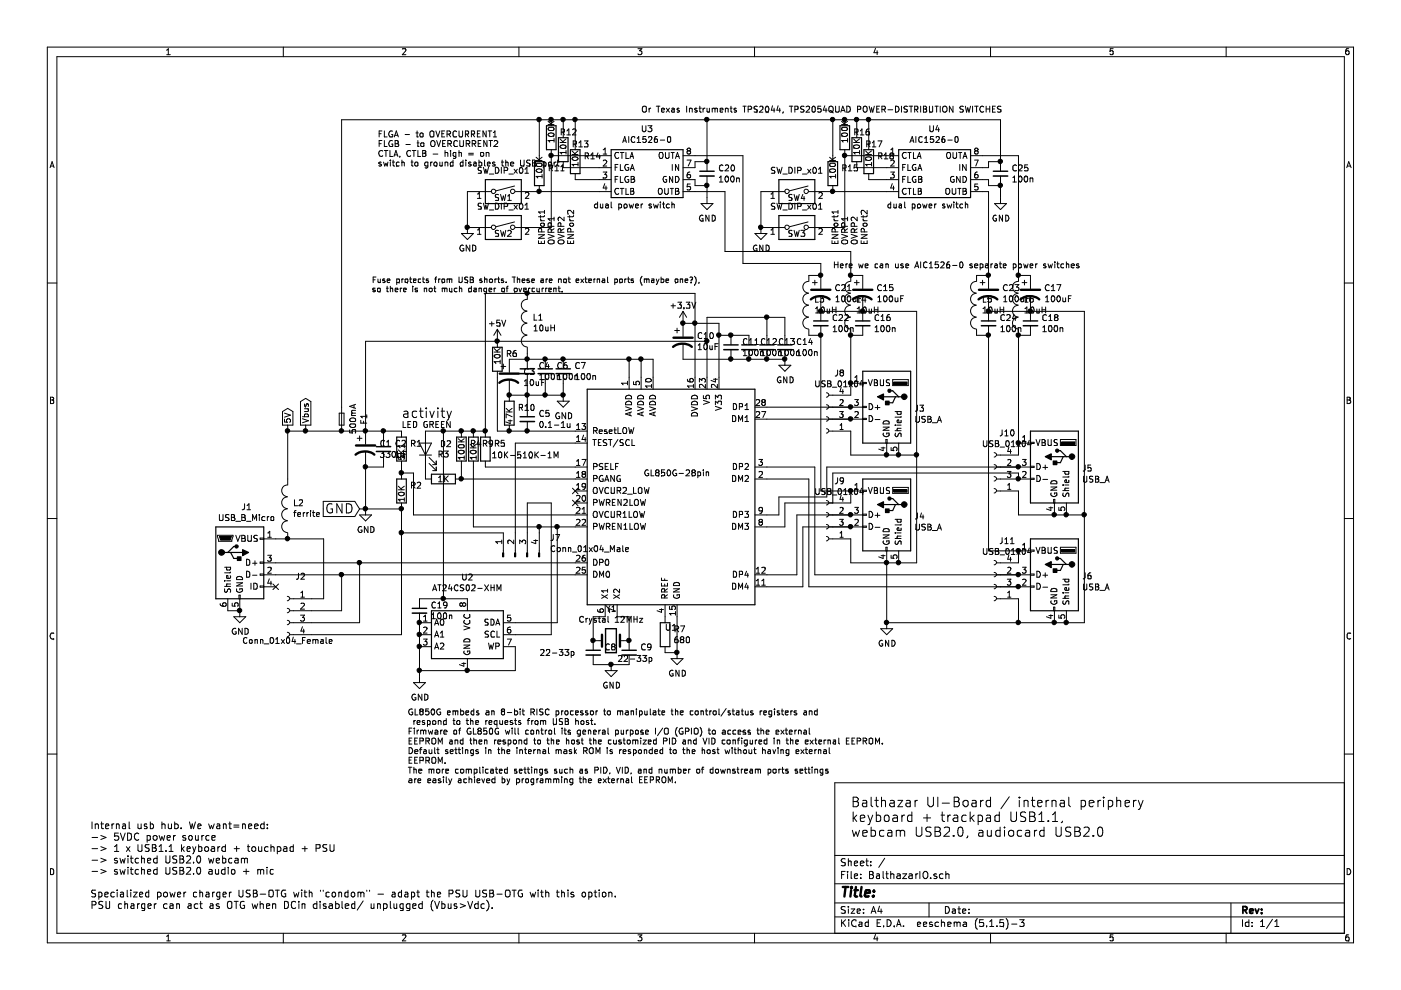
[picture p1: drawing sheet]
EESchema Schematic File Version 4
EELAYER 30 0
EELAYER END
$Descr A4 11693 8268
encoding utf-8
Sheet 1 1
Title ""
Date ""
Rev ""
Comp ""
Comment1 ""
Comment2 ""
Comment3 ""
Comment4 ""
$EndDescr
Text Notes 7100 7000 0    79   ~ 0
Balthazar UI-Board / internal periphery \nkeyboard + trackpad USB1.1, \nwebcam USB2.0, audiocard USB2.0
Wire Wire Line
	5450 3150 5450 3000
Wire Wire Line
	5450 3000 5350 3000
Wire Wire Line
	5250 3000 5250 3150
Wire Wire Line
	5350 3150 5350 3000
Connection ~ 5350 3000
Wire Wire Line
	5350 3000 5250 3000
$Comp
L Device:C_Small C7
U 1 1
P 4700 3100
F 0 "C7" H 4792 3146 50  0000 L CNN
F 1 "100n" H 4792 3055 50  0000 L CNN
F 2 "Capacitor_SMD:C_1206_3216Metric" H 4700 3100 50  0001 C CNN
F 3 "~" H 4700 3100 50  0001 C CNN
	1    4700 3100
	1    0    0    -1  
$EndComp
$Comp
L Device:C_Small C6
U 1 1
P 4550 3100
F 0 "C6" H 4642 3146 50  0000 L CNN
F 1 "100n" H 4642 3055 50  0000 L CNN
F 2 "Capacitor_SMD:C_1206_3216Metric" H 4550 3100 50  0001 C CNN
F 3 "~" H 4550 3100 50  0001 C CNN
	1    4550 3100
	1    0    0    -1  
$EndComp
$Comp
L Device:C_Small C4
U 1 1
P 4400 3100
F 0 "C4" H 4492 3146 50  0000 L CNN
F 1 "100n" H 4492 3055 50  0000 L CNN
F 2 "Capacitor_SMD:C_1206_3216Metric" H 4400 3100 50  0001 C CNN
F 3 "~" H 4400 3100 50  0001 C CNN
	1    4400 3100
	1    0    0    -1  
$EndComp
Wire Wire Line
	5250 3000 4700 3000
Connection ~ 5250 3000
Wire Wire Line
	4700 3000 4550 3000
Connection ~ 4700 3000
$Comp
L power:GND #PWR04
U 1 1
P 4700 3300
F 0 "#PWR04" H 4700 3050 50  0001 C CNN
F 1 "GND" H 4705 3127 50  0000 C CNN
F 2 "" H 4700 3300 50  0001 C CNN
F 3 "" H 4700 3300 50  0001 C CNN
	1    4700 3300
	1    0    0    -1  
$EndComp
$Comp
L BalthazarIO-rescue:INDUCTOR_SMALL-BalthazarPSU-rescue L1
U 1 1
P 4400 2700
F 0 "L1" V 4446 2656 50  0000 R CNN
F 1 "10uH" V 4355 2656 50  0000 R CNN
F 2 "Inductor_SMD:L_1206_3216Metric" H 4400 2700 60  0001 C CNN
F 3 "" H 4400 2700 60  0000 C CNN
	1    4400 2700
	0    -1   -1   0   
$EndComp
$Comp
L power:+5V #PWR03
U 1 1
P 4150 2850
F 0 "#PWR03" H 4150 2700 50  0001 C CNN
F 1 "+5V" H 4150 3000 50  0000 C CNN
F 2 "" H 4150 2850 50  0001 C CNN
F 3 "" H 4150 2850 50  0001 C CNN
	1    4150 2850
	1    0    0    -1  
$EndComp
$Comp
L power:+3.3V #PWR07
U 1 1
P 5700 2700
F 0 "#PWR07" H 5700 2550 50  0001 C CNN
F 1 "+3.3V" H 5700 2850 50  0000 C CNN
F 2 "" H 5700 2700 50  0001 C CNN
F 3 "" H 5700 2700 50  0001 C CNN
	1    5700 2700
	1    0    0    -1  
$EndComp
Wire Wire Line
	6000 3150 6000 2800
Wire Wire Line
	6000 2700 5800 2700
Wire Wire Line
	5800 2700 5800 3150
$Comp
L Device:C_Small C11
U 1 1
P 6100 2900
F 0 "C11" H 6192 2946 50  0000 L CNN
F 1 "100n" H 6192 2855 50  0000 L CNN
F 2 "Capacitor_SMD:C_1206_3216Metric" H 6100 2900 50  0001 C CNN
F 3 "~" H 6100 2900 50  0001 C CNN
	1    6100 2900
	1    0    0    -1  
$EndComp
$Comp
L Device:C_Small C12
U 1 1
P 6250 2900
F 0 "C12" H 6342 2946 50  0000 L CNN
F 1 "100n" H 6342 2855 50  0000 L CNN
F 2 "Capacitor_SMD:C_1206_3216Metric" H 6250 2900 50  0001 C CNN
F 3 "~" H 6250 2900 50  0001 C CNN
	1    6250 2900
	1    0    0    -1  
$EndComp
$Comp
L Device:C_Small C13
U 1 1
P 6400 2900
F 0 "C13" H 6492 2946 50  0000 L CNN
F 1 "100n" H 6492 2855 50  0000 L CNN
F 2 "Capacitor_SMD:C_1206_3216Metric" H 6400 2900 50  0001 C CNN
F 3 "~" H 6400 2900 50  0001 C CNN
	1    6400 2900
	1    0    0    -1  
$EndComp
$Comp
L Device:C_Small C14
U 1 1
P 6550 2900
F 0 "C14" H 6642 2946 50  0000 L CNN
F 1 "100n" H 6642 2855 50  0000 L CNN
F 2 "Capacitor_SMD:C_1206_3216Metric" H 6550 2900 50  0001 C CNN
F 3 "~" H 6550 2900 50  0001 C CNN
	1    6550 2900
	1    0    0    -1  
$EndComp
Wire Wire Line
	6550 3000 6400 3000
Wire Wire Line
	6400 3000 6250 3000
Connection ~ 6400 3000
Wire Wire Line
	6250 3000 6100 3000
Connection ~ 6250 3000
$Comp
L power:GND #PWR08
U 1 1
P 6550 3000
F 0 "#PWR08" H 6550 2750 50  0001 C CNN
F 1 "GND" H 6555 2827 50  0000 C CNN
F 2 "" H 6550 3000 50  0001 C CNN
F 3 "" H 6550 3000 50  0001 C CNN
	1    6550 3000
	1    0    0    -1  
$EndComp
Connection ~ 6550 3000
Wire Wire Line
	6100 2800 6250 2800
Wire Wire Line
	5900 2650 6400 2650
Wire Wire Line
	6400 2650 6400 2800
Wire Wire Line
	6400 2650 6550 2650
Connection ~ 6400 2650
$Comp
L Device:R R7
U 1 1
P 5550 5300
F 0 "R7" H 5620 5346 50  0000 L CNN
F 1 "680" H 5620 5255 50  0000 L CNN
F 2 "Resistor_SMD:R_1206_3216Metric" V 5480 5300 50  0001 C CNN
F 3 "~" H 5550 5300 50  0001 C CNN
	1    5550 5300
	1    0    0    -1  
$EndComp
$Comp
L power:GND #PWR06
U 1 1
P 5650 5450
F 0 "#PWR06" H 5650 5200 50  0001 C CNN
F 1 "GND" H 5655 5277 50  0000 C CNN
F 2 "" H 5650 5450 50  0001 C CNN
F 3 "" H 5650 5450 50  0001 C CNN
	1    5650 5450
	1    0    0    -1  
$EndComp
Wire Wire Line
	5650 5150 5650 5450
Wire Wire Line
	5550 5450 5650 5450
Connection ~ 5650 5450
$Comp
L Device:Crystal Y1
U 1 1
P 5100 5350
F 0 "Y1" H 5100 5618 50  0000 C CNN
F 1 "Crystal 12MHz" H 5100 5527 50  0000 C CNN
F 2 "Crystal:Crystal_HC50_Vertical" H 5100 5350 50  0001 C CNN
F 3 "~" H 5100 5350 50  0001 C CNN
	1    5100 5350
	1    0    0    -1  
$EndComp
Wire Wire Line
	5050 5150 4950 5150
Wire Wire Line
	4950 5150 4950 5350
Wire Wire Line
	5150 5150 5250 5150
Wire Wire Line
	5250 5150 5250 5350
$Comp
L Device:C_Small C8
U 1 1
P 4950 5450
F 0 "C8" H 5042 5496 50  0000 L CNN
F 1 "22-33p" H 4500 5450 50  0000 L CNN
F 2 "Capacitor_SMD:C_1206_3216Metric" H 4950 5450 50  0001 C CNN
F 3 "~" H 4950 5450 50  0001 C CNN
	1    4950 5450
	1    0    0    -1  
$EndComp
Connection ~ 4950 5350
$Comp
L Device:C_Small C9
U 1 1
P 5250 5450
F 0 "C9" H 5342 5496 50  0000 L CNN
F 1 "22-33p" H 5150 5400 50  0000 L CNN
F 2 "Capacitor_SMD:C_1206_3216Metric" H 5250 5450 50  0001 C CNN
F 3 "~" H 5250 5450 50  0001 C CNN
	1    5250 5450
	1    0    0    -1  
$EndComp
Connection ~ 5250 5350
Wire Wire Line
	4950 5550 5100 5550
$Comp
L power:GND #PWR05
U 1 1
P 5100 5550
F 0 "#PWR05" H 5100 5300 50  0001 C CNN
F 1 "GND" H 5105 5377 50  0000 C CNN
F 2 "" H 5100 5550 50  0001 C CNN
F 3 "" H 5100 5550 50  0001 C CNN
	1    5100 5550
	1    0    0    -1  
$EndComp
Connection ~ 5100 5550
Wire Wire Line
	5100 5550 5250 5550
$Comp
L Connector:USB_A J5
U 1 1
P 8800 3900
F 0 "J5" H 8570 3889 50  0000 R CNN
F 1 "USB_A" H 8570 3798 50  0000 R CNN
F 2 "Connector_USB:USB_A_CNCTech_1001-011-01101_Horizontal" H 8950 3850 50  0001 C CNN
F 3 " ~" H 8950 3850 50  0001 C CNN
	1    8800 3900
	-1   0    0    -1  
$EndComp
$Comp
L Connector:USB_A J4
U 1 1
P 7400 4300
F 0 "J4" H 7170 4289 50  0000 R CNN
F 1 "USB_A" H 7170 4198 50  0000 R CNN
F 2 "Connector_USB:USB_A_CNCTech_1001-011-01101_Horizontal" H 7550 4250 50  0001 C CNN
F 3 " ~" H 7550 4250 50  0001 C CNN
	1    7400 4300
	-1   0    0    -1  
$EndComp
$Comp
L Connector:USB_A J6
U 1 1
P 8800 4800
F 0 "J6" H 8570 4789 50  0000 R CNN
F 1 "USB_A" H 8570 4698 50  0000 R CNN
F 2 "Connector_USB:USB_A_CNCTech_1001-011-01101_Horizontal" H 8950 4750 50  0001 C CNN
F 3 " ~" H 8950 4750 50  0001 C CNN
	1    8800 4800
	-1   0    0    -1  
$EndComp
$Comp
L Connector:USB_A J3
U 1 1
P 7400 3400
F 0 "J3" H 7170 3389 50  0000 R CNN
F 1 "USB_A" H 7170 3298 50  0000 R CNN
F 2 "Connector_USB:USB_A_CNCTech_1001-011-01101_Horizontal" H 7550 3350 50  0001 C CNN
F 3 " ~" H 7550 3350 50  0001 C CNN
	1    7400 3400
	-1   0    0    -1  
$EndComp
Wire Wire Line
	6400 3400 7100 3400
Wire Wire Line
	6400 3500 7100 3500
Wire Wire Line
	7400 4700 7400 5200
$Comp
L power:GND #PWR09
U 1 1
P 7400 5200
F 0 "#PWR09" H 7400 4950 50  0001 C CNN
F 1 "GND" H 7405 5027 50  0000 C CNN
F 2 "" H 7400 5200 50  0001 C CNN
F 3 "" H 7400 5200 50  0001 C CNN
	1    7400 5200
	1    0    0    -1  
$EndComp
Connection ~ 7400 5200
Connection ~ 5900 2850
Wire Wire Line
	5900 2850 5900 3150
Wire Wire Line
	4800 3600 4400 3600
$Comp
L Device:C_Small C5
U 1 1
P 4400 3500
F 0 "C5" H 4492 3546 50  0000 L CNN
F 1 "0.1-1u" H 4492 3455 50  0000 L CNN
F 2 "Capacitor_SMD:C_1206_3216Metric" H 4400 3500 50  0001 C CNN
F 3 "~" H 4400 3500 50  0001 C CNN
	1    4400 3500
	1    0    0    -1  
$EndComp
Connection ~ 4400 3600
$Comp
L Device:R R5
U 1 1
P 4050 3750
F 0 "R5" H 4120 3796 50  0000 L CNN
F 1 "10K-510K-1M" H 4100 3700 50  0000 L CNN
F 2 "Resistor_SMD:R_1206_3216Metric" V 3980 3750 50  0001 C CNN
F 3 "~" H 4050 3750 50  0001 C CNN
	1    4050 3750
	1    0    0    -1  
$EndComp
$Comp
L Device:R R4
U 1 1
P 3850 3750
F 0 "R4" H 3920 3796 50  0000 L CNN
F 1 "100K" V 3850 3650 50  0000 L CNN
F 2 "Resistor_SMD:R_1206_3216Metric" V 3780 3750 50  0001 C CNN
F 3 "~" H 3850 3750 50  0001 C CNN
	1    3850 3750
	1    0    0    -1  
$EndComp
Wire Wire Line
	3850 3600 3950 3600
Wire Wire Line
	4800 4000 3850 4000
Wire Wire Line
	3850 4000 3850 3900
Wire Wire Line
	4050 3900 4800 3900
Wire Wire Line
	4050 2450 4400 2450
Connection ~ 4050 3600
NoConn ~ 4800 4100
NoConn ~ 4800 4200
$Comp
L Device:R R3
U 1 1
P 3700 4000
F 0 "R3" V 3493 4000 50  0000 C CNN
F 1 "1K" V 3700 4000 50  0000 C CNN
F 2 "Resistor_SMD:R_1206_3216Metric" V 3630 4000 50  0001 C CNN
F 3 "~" H 3700 4000 50  0001 C CNN
	1    3700 4000
	0    1    1    0   
$EndComp
Connection ~ 3850 3600
$Comp
L Device:LED D2
U 1 1
P 3550 3750
F 0 "D2" V 3589 3632 50  0000 R CNN
F 1 "LED GREEN" V 3750 3950 50  0000 R CNN
F 2 "LED_SMD:LED_1206_3216Metric" H 3550 3750 50  0001 C CNN
F 3 "~" H 3550 3750 50  0001 C CNN
	1    3550 3750
	0    -1   -1   0   
$EndComp
Connection ~ 3850 4000
Wire Wire Line
	3550 3600 3700 3600
Wire Wire Line
	3550 3900 3550 4000
$Comp
L Device:R R1
U 1 1
P 3350 3750
F 0 "R1" H 3420 3796 50  0000 L CNN
F 1 "5K1" V 3350 3650 50  0000 L CNN
F 2 "Resistor_SMD:R_1206_3216Metric" V 3280 3750 50  0001 C CNN
F 3 "~" H 3350 3750 50  0001 C CNN
	1    3350 3750
	1    0    0    -1  
$EndComp
$Comp
L Device:R R2
U 1 1
P 3350 4100
F 0 "R2" H 3420 4146 50  0000 L CNN
F 1 "10K" V 3350 4000 50  0000 L CNN
F 2 "Resistor_SMD:R_1206_3216Metric" V 3280 4100 50  0001 C CNN
F 3 "~" H 3350 4100 50  0001 C CNN
	1    3350 4100
	1    0    0    -1  
$EndComp
$Comp
L Device:C_Small C2
U 1 1
P 3200 3750
F 0 "C2" H 3292 3796 50  0000 L CNN
F 1 "1u" H 3292 3705 50  0000 L CNN
F 2 "Capacitor_SMD:C_1206_3216Metric" H 3200 3750 50  0001 C CNN
F 3 "~" H 3200 3750 50  0001 C CNN
	1    3200 3750
	1    0    0    -1  
$EndComp
$Comp
L Device:CP1 C1
U 1 1
P 3050 3750
F 0 "C1" H 3165 3796 50  0000 L CNN
F 1 "330uF" H 3165 3705 50  0000 L CNN
F 2 "Capacitor_THT:CP_Radial_D8.0mm_P2.50mm" H 3050 3750 50  0001 C CNN
F 3 "~" H 3050 3750 50  0001 C CNN
	1    3050 3750
	1    0    0    -1  
$EndComp
Wire Wire Line
	3050 3600 3200 3600
Connection ~ 3050 3600
Wire Wire Line
	3200 3650 3200 3600
Connection ~ 3200 3600
Wire Wire Line
	3200 3600 3350 3600
Wire Wire Line
	3050 3900 3200 3900
Wire Wire Line
	3200 3900 3200 3850
Wire Wire Line
	3350 3900 3350 3950
Wire Wire Line
	3050 4250 3350 4250
Wire Wire Line
	3050 3900 3050 4250
Connection ~ 3050 3900
Text GLabel 3000 4250 0    79   Input ~ 0
GND
Wire Wire Line
	3050 4250 3000 4250
Connection ~ 3050 4250
Wire Wire Line
	4800 4300 3450 4300
Wire Wire Line
	3450 4300 3450 3950
Wire Wire Line
	3450 3950 3350 3950
Connection ~ 3350 3950
$Comp
L power:GND #PWR02
U 1 1
P 3050 4250
F 0 "#PWR02" H 3050 4000 50  0001 C CNN
F 1 "GND" H 3055 4077 50  0000 C CNN
F 2 "" H 3050 4250 50  0001 C CNN
F 3 "" H 3050 4250 50  0001 C CNN
	1    3050 4250
	1    0    0    -1  
$EndComp
$Comp
L Device:Fuse_Small F1
U 1 1
P 2850 3500
F 0 "F1" H 2850 3315 50  0000 C CNN
F 1 "500mA" H 2850 3406 50  0000 C CNN
F 2 "Fuse:Fuse_1206_3216Metric" H 2850 3500 50  0001 C CNN
F 3 "~" H 2850 3500 50  0001 C CNN
	1    2850 3500
	0    -1   -1   0   
$EndComp
Wire Wire Line
	5900 2650 5900 2850
Connection ~ 5800 2700
Wire Wire Line
	6550 2650 6550 2800
Connection ~ 4150 2850
Wire Wire Line
	2300 4500 2400 4500
Wire Wire Line
	4150 2850 3050 2850
Text Notes 3100 2450 0    47   ~ 0
Fuse protects from USB shorts. These are not external ports (maybe one?),\nso there is not much danger of overcurrent. 
Wire Wire Line
	7100 2300 7200 2300
Wire Wire Line
	8500 4600 8250 4600
Wire Wire Line
	8250 4600 8250 2800
Wire Wire Line
	7100 4100 6850 4100
Wire Wire Line
	6850 4100 6850 2800
Wire Wire Line
	1900 5100 2000 5100
$Comp
L power:GND #PWR01
U 1 1
P 2000 5100
F 0 "#PWR01" H 2000 4850 50  0001 C CNN
F 1 "GND" H 2005 4927 50  0000 C CNN
F 2 "" H 2000 5100 50  0001 C CNN
F 3 "" H 2000 5100 50  0001 C CNN
	1    2000 5100
	1    0    0    -1  
$EndComp
$Comp
L Device:C_Small C18
U 1 1
P 8600 2700
F 0 "C18" H 8692 2746 50  0000 L CNN
F 1 "100n" H 8692 2655 50  0000 L CNN
F 2 "Capacitor_SMD:C_1206_3216Metric" H 8600 2700 50  0001 C CNN
F 3 "~" H 8600 2700 50  0001 C CNN
	1    8600 2700
	1    0    0    -1  
$EndComp
$Comp
L Device:CP1 C17
U 1 1
P 8600 2450
F 0 "C17" H 8715 2496 50  0000 L CNN
F 1 "100uF" H 8715 2405 50  0000 L CNN
F 2 "Capacitor_THT:CP_Radial_D6.3mm_P2.50mm" H 8600 2450 50  0001 C CNN
F 3 "~" H 8600 2450 50  0001 C CNN
	1    8600 2450
	1    0    0    -1  
$EndComp
$Comp
L Device:C_Small C16
U 1 1
P 7200 2700
F 0 "C16" H 7292 2746 50  0000 L CNN
F 1 "100n" H 7292 2655 50  0000 L CNN
F 2 "Capacitor_SMD:C_1206_3216Metric" H 7200 2700 50  0001 C CNN
F 3 "~" H 7200 2700 50  0001 C CNN
	1    7200 2700
	1    0    0    -1  
$EndComp
$Comp
L Device:CP1 C15
U 1 1
P 7200 2450
F 0 "C15" H 7315 2496 50  0000 L CNN
F 1 "100uF" H 7315 2405 50  0000 L CNN
F 2 "Capacitor_THT:CP_Radial_D6.3mm_P2.50mm" H 7200 2450 50  0001 C CNN
F 3 "~" H 7200 2450 50  0001 C CNN
	1    7200 2450
	1    0    0    -1  
$EndComp
Wire Wire Line
	8800 4300 8900 4300
Wire Wire Line
	7400 3800 7500 3800
Wire Wire Line
	8900 4300 9050 4300
Connection ~ 8900 4300
Wire Wire Line
	7500 3800 7650 3800
Connection ~ 7500 3800
Wire Wire Line
	8500 2800 8500 3700
$Comp
L Connector:Conn_01x04_Female J2
U 1 1
P 2400 5100
F 0 "J2" H 2292 5385 50  0000 C CNN
F 1 "Conn_01x04_Female" H 2400 4850 50  0000 C CNN
F 2 "Connector_PinSocket_2.54mm:PinSocket_1x04_P2.54mm_Horizontal" H 2400 5100 50  0001 C CNN
F 3 "~" H 2400 5100 50  0001 C CNN
	1    2400 5100
	-1   0    0    -1  
$EndComp
Wire Wire Line
	2600 5100 2850 5100
Wire Wire Line
	2600 5200 3000 5200
Wire Wire Line
	2600 5300 3350 5300
Wire Wire Line
	3350 5300 3350 4450
Connection ~ 3350 4250
Wire Wire Line
	2600 5000 2700 5000
Wire Wire Line
	2700 5000 2700 4500
Wire Wire Line
	2700 4500 2400 4500
Connection ~ 2400 4500
Wire Wire Line
	3050 2850 3050 3600
$Comp
L Device:CP1 C10
U 1 1
P 5700 2850
F 0 "C10" H 5815 2896 50  0000 L CNN
F 1 "10uF" H 5815 2805 50  0000 L CNN
F 2 "Capacitor_SMD:C_1206_3216Metric" H 5700 2850 50  0001 C CNN
F 3 "~" H 5700 2850 50  0001 C CNN
	1    5700 2850
	1    0    0    -1  
$EndComp
Wire Wire Line
	5700 2700 5800 2700
Wire Wire Line
	5700 3000 6100 3000
Connection ~ 6100 3000
$Comp
L Device:CP1 C3
U 1 1
P 4250 3150
F 0 "C3" H 4365 3196 50  0000 L CNN
F 1 "10uF" H 4365 3105 50  0000 L CNN
F 2 "Capacitor_SMD:C_1206_3216Metric" H 4250 3150 50  0001 C CNN
F 3 "~" H 4250 3150 50  0001 C CNN
	1    4250 3150
	1    0    0    -1  
$EndComp
$Comp
L BalthazarIO-rescue:INDUCTOR_SMALL-BalthazarPSU-rescue L4
U 1 1
P 7100 2550
F 0 "L4" V 7146 2506 50  0000 R CNN
F 1 "10uH" V 7055 2506 50  0000 R CNN
F 2 "Inductor_SMD:L_1206_3216Metric" H 7100 2550 60  0001 C CNN
F 3 "" H 7100 2550 60  0000 C CNN
	1    7100 2550
	0    -1   -1   0   
$EndComp
Connection ~ 7100 2800
Wire Wire Line
	7100 2800 7100 3200
Wire Wire Line
	7100 2800 7200 2800
$Comp
L BalthazarIO-rescue:INDUCTOR_SMALL-BalthazarPSU-rescue L5
U 1 1
P 8150 2550
F 0 "L5" V 8196 2506 50  0000 R CNN
F 1 "10uH" V 8105 2506 50  0000 R CNN
F 2 "Inductor_SMD:L_1206_3216Metric" H 8150 2550 60  0001 C CNN
F 3 "" H 8150 2550 60  0000 C CNN
	1    8150 2550
	0    -1   -1   0   
$EndComp
Connection ~ 8500 2800
$Comp
L BalthazarIO-rescue:INDUCTOR_SMALL-BalthazarPSU-rescue L3
U 1 1
P 6750 2550
F 0 "L3" V 6796 2506 50  0000 R CNN
F 1 "10uH" V 6705 2506 50  0000 R CNN
F 2 "Inductor_SMD:L_1206_3216Metric" H 6750 2550 60  0001 C CNN
F 3 "" H 6750 2550 60  0000 C CNN
	1    6750 2550
	0    -1   -1   0   
$EndComp
Text Notes 3350 3500 0    79   ~ 0
activity
Wire Wire Line
	4400 3600 4250 3600
$Comp
L Device:R R6
U 1 1
P 4150 3000
F 0 "R6" H 4220 3046 50  0000 L CNN
F 1 "10K" V 4150 2950 50  0000 L CNN
F 2 "Resistor_SMD:R_1206_3216Metric" V 4080 3000 50  0001 C CNN
F 3 "~" H 4150 3000 50  0001 C CNN
	1    4150 3000
	1    0    0    -1  
$EndComp
Wire Wire Line
	4150 3150 4150 3600
$Comp
L Device:R R10
U 1 1
P 4250 3450
F 0 "R10" H 4320 3496 50  0000 L CNN
F 1 "47K" V 4250 3350 50  0000 L CNN
F 2 "Resistor_SMD:R_1206_3216Metric" V 4180 3450 50  0001 C CNN
F 3 "~" H 4250 3450 50  0001 C CNN
	1    4250 3450
	1    0    0    -1  
$EndComp
$Comp
L power:GND #PWR010
U 1 1
P 3500 5650
F 0 "#PWR010" H 3500 5400 50  0001 C CNN
F 1 "GND" H 3505 5477 50  0000 C CNN
F 2 "" H 3500 5650 50  0001 C CNN
F 3 "" H 3500 5650 50  0001 C CNN
	1    3500 5650
	1    0    0    -1  
$EndComp
$Comp
L Memory_EEPROM:AT24CS02-XHM U2
U 1 1
P 3900 5300
F 0 "U2" H 3900 5781 50  0000 C CNN
F 1 "AT24CS02-XHM" H 3900 5690 50  0000 C CNN
F 2 "Package_SO:SOP-8_3.9x4.9mm_P1.27mm" H 3900 5300 50  0001 C CNN
F 3 "http://ww1.microchip.com/downloads/en/DeviceDoc/Atmel-8815-SEEPROM-AT24CS01-02-Datasheet.pdf" H 3900 5300 50  0001 C CNN
	1    3900 5300
	1    0    0    -1  
$EndComp
Wire Wire Line
	3500 5400 3500 5600
Wire Wire Line
	3500 5200 3500 5300
Wire Wire Line
	3500 5300 3500 5400
Connection ~ 3500 5300
Connection ~ 3500 5400
Wire Wire Line
	4300 5400 4300 5600
Wire Wire Line
	4300 5600 3900 5600
Wire Wire Line
	3900 5600 3500 5600
Connection ~ 3900 5600
Connection ~ 3500 5600
Wire Wire Line
	3500 5600 3500 5650
$Comp
L Device:C_Small C19
U 1 1
P 3500 5100
F 0 "C19" H 3592 5146 50  0000 L CNN
F 1 "100n" H 3592 5055 50  0000 L CNN
F 2 "Capacitor_SMD:C_1206_3216Metric" H 3500 5100 50  0001 C CNN
F 3 "~" H 3500 5100 50  0001 C CNN
	1    3500 5100
	1    0    0    -1  
$EndComp
Connection ~ 3500 5200
Wire Wire Line
	3500 5000 3700 5000
Connection ~ 2850 3600
Wire Wire Line
	2850 3600 3050 3600
Wire Wire Line
	4650 5200 4300 5200
$Comp
L Device:R R9
U 1 1
P 3950 3750
F 0 "R9" H 4020 3796 50  0000 L CNN
F 1 "10K" V 3950 3650 50  0000 L CNN
F 2 "Resistor_SMD:R_1206_3216Metric" V 3880 3750 50  0001 C CNN
F 3 "~" H 3950 3750 50  0001 C CNN
	1    3950 3750
	1    0    0    -1  
$EndComp
Connection ~ 3950 3600
Wire Wire Line
	3950 3600 4050 3600
Wire Wire Line
	4650 4400 4650 5200
$Comp
L BalthazarIO-rescue:INDUCTOR_SMALL-BalthazarPSU-rescue L6
U 1 1
P 8500 2550
F 0 "L6" V 8546 2506 50  0000 R CNN
F 1 "10uH" V 8455 2506 50  0000 R CNN
F 2 "Inductor_SMD:L_1206_3216Metric" H 8500 2550 60  0001 C CNN
F 3 "" H 8500 2550 60  0000 C CNN
	1    8500 2550
	0    -1   -1   0   
$EndComp
Wire Wire Line
	8500 2800 8600 2800
Wire Wire Line
	8500 2300 8600 2300
Wire Wire Line
	9050 2600 9050 4300
Connection ~ 8600 2600
Wire Wire Line
	7650 2600 7650 3800
Connection ~ 7200 2600
$Comp
L Device:C_Small C24
U 1 1
P 8250 2700
F 0 "C24" H 8342 2746 50  0000 L CNN
F 1 "100n" H 8342 2655 50  0000 L CNN
F 2 "Capacitor_SMD:C_1206_3216Metric" H 8250 2700 50  0001 C CNN
F 3 "~" H 8250 2700 50  0001 C CNN
	1    8250 2700
	1    0    0    -1  
$EndComp
$Comp
L Device:CP1 C23
U 1 1
P 8250 2450
F 0 "C23" H 8365 2496 50  0000 L CNN
F 1 "100uF" H 8365 2405 50  0000 L CNN
F 2 "Capacitor_THT:CP_Radial_D6.3mm_P2.50mm" H 8250 2450 50  0001 C CNN
F 3 "~" H 8250 2450 50  0001 C CNN
	1    8250 2450
	1    0    0    -1  
$EndComp
Wire Wire Line
	8150 2800 8250 2800
Wire Wire Line
	8250 2600 8600 2600
Connection ~ 8250 2600
Wire Wire Line
	8150 2300 8250 2300
Connection ~ 8250 2800
$Comp
L Device:C_Small C22
U 1 1
P 6850 2700
F 0 "C22" H 6942 2746 50  0000 L CNN
F 1 "100n" H 6942 2655 50  0000 L CNN
F 2 "Capacitor_SMD:C_1206_3216Metric" H 6850 2700 50  0001 C CNN
F 3 "~" H 6850 2700 50  0001 C CNN
	1    6850 2700
	1    0    0    -1  
$EndComp
$Comp
L Device:CP1 C21
U 1 1
P 6850 2450
F 0 "C21" H 6965 2496 50  0000 L CNN
F 1 "100uF" H 6965 2405 50  0000 L CNN
F 2 "Capacitor_THT:CP_Radial_D6.3mm_P2.50mm" H 6850 2450 50  0001 C CNN
F 3 "~" H 6850 2450 50  0001 C CNN
	1    6850 2450
	1    0    0    -1  
$EndComp
Wire Wire Line
	6750 2800 6850 2800
Wire Wire Line
	6850 2600 7200 2600
Connection ~ 6850 2600
Connection ~ 6850 2800
Wire Wire Line
	6750 2300 6850 2300
Wire Wire Line
	7650 4700 7650 3800
Connection ~ 7650 3800
Wire Wire Line
	9050 4300 9050 5200
Connection ~ 9050 4300
Text Notes 750  7600 0    59   ~ 0
Internal usb hub. We want=need:\n-> 5VDC power source\n-> 1 x USB1.1 keyboard + touchpad + PSU\n-> switched USB2.0 webcam\n-> switched USB2.0 audio + mic\n\nSpecialized power charger USB-OTG with "condom" - adapt the PSU USB-OTG with this option. \nPSU charger can act as OTG when DCin disabled/ unplugged (Vbus>Vdc).
Text GLabel 2550 3550 1    50   Output ~ 0
Vbus
Text GLabel 2400 3550 1    50   Output ~ 0
5V
Wire Wire Line
	2400 3550 2400 3600
Connection ~ 2400 3600
$Comp
L Connector:USB_B_Micro J1
U 1 1
P 2000 4700
F 0 "J1" H 2057 5167 50  0000 C CNN
F 1 "USB_B_Micro" H 2057 5076 50  0000 C CNN
F 2 "Connector_USB:USB_Micro-AB_Molex_47590-0001" H 2150 4650 50  0001 C CNN
F 3 "~" H 2150 4650 50  0001 C CNN
	1    2000 4700
	1    0    0    -1  
$EndComp
Connection ~ 2000 5100
NoConn ~ 2300 4900
$Comp
L BalthazarIO-rescue:INDUCTOR_SMALL-BalthazarPSU-rescue L2
U 1 1
P 2400 4250
F 0 "L2" V 2446 4206 50  0000 R CNN
F 1 "ferrite" V 2355 4206 50  0000 R CNN
F 2 "Inductor_SMD:L_1206_3216Metric" H 2400 4250 60  0001 C CNN
F 3 "" H 2400 4250 60  0000 C CNN
	1    2400 4250
	0    -1   -1   0   
$EndComp
Wire Wire Line
	2400 4000 2400 3600
Text Notes 6950 2250 0    50   ~ 0
Here we can use AIC1526-0 separate power switches
$Comp
L Interface_USB:AIC1526-0 U3
U 1 1
P 5400 1450
F 0 "U3" H 5400 1825 50  0000 C CNN
F 1 "AIC1526-0" H 5400 1734 50  0000 C CNN
F 2 "Package_SO:SOP-8_3.9x4.9mm_P1.27mm" H 5400 1450 50  0001 C CNN
F 3 "" H 5400 1450 50  0001 C CNN
	1    5400 1450
	1    0    0    -1  
$EndComp
Wire Wire Line
	8600 2600 9050 2600
Wire Wire Line
	7200 2600 7650 2600
$Comp
L Device:C_Small C20
U 1 1
P 5900 1450
F 0 "C20" H 5992 1496 50  0000 L CNN
F 1 "100n" H 5992 1405 50  0000 L CNN
F 2 "Capacitor_SMD:C_1206_3216Metric" H 5900 1450 50  0001 C CNN
F 3 "~" H 5900 1450 50  0001 C CNN
	1    5900 1450
	1    0    0    -1  
$EndComp
Wire Wire Line
	5800 1400 5800 1350
Wire Wire Line
	5800 1350 5900 1350
Wire Wire Line
	5800 1500 5800 1550
Wire Wire Line
	5800 1550 5900 1550
Connection ~ 5900 1350
$Comp
L power:GND #PWR012
U 1 1
P 5900 1650
F 0 "#PWR012" H 5900 1400 50  0001 C CNN
F 1 "GND" H 5905 1477 50  0000 C CNN
F 2 "" H 5900 1650 50  0001 C CNN
F 3 "" H 5900 1650 50  0001 C CNN
	1    5900 1650
	1    0    0    -1  
$EndComp
Connection ~ 5900 1550
Wire Wire Line
	5900 1650 5900 1550
$Comp
L Device:R R14
U 1 1
P 4800 1350
F 0 "R14" H 4870 1396 50  0000 L CNN
F 1 "10K" V 4800 1300 50  0000 L CNN
F 2 "Resistor_SMD:R_1206_3216Metric" V 4730 1350 50  0001 C CNN
F 3 "~" H 4800 1350 50  0001 C CNN
	1    4800 1350
	1    0    0    -1  
$EndComp
$Comp
L Device:R R13
U 1 1
P 4700 1250
F 0 "R13" H 4770 1296 50  0000 L CNN
F 1 "10K" V 4700 1200 50  0000 L CNN
F 2 "Resistor_SMD:R_1206_3216Metric" V 4630 1250 50  0001 C CNN
F 3 "~" H 4700 1250 50  0001 C CNN
	1    4700 1250
	1    0    0    -1  
$EndComp
$Comp
L Device:R R12
U 1 1
P 4600 1150
F 0 "R12" H 4670 1196 50  0000 L CNN
F 1 "100K" V 4600 1100 50  0000 L CNN
F 2 "Resistor_SMD:R_1206_3216Metric" V 4530 1150 50  0001 C CNN
F 3 "~" H 4600 1150 50  0001 C CNN
	1    4600 1150
	1    0    0    -1  
$EndComp
$Comp
L Device:R R11
U 1 1
P 4500 1450
F 0 "R11" H 4570 1496 50  0000 L CNN
F 1 "100K" V 4500 1400 50  0000 L CNN
F 2 "Resistor_SMD:R_1206_3216Metric" V 4430 1450 50  0001 C CNN
F 3 "~" H 4500 1450 50  0001 C CNN
	1    4500 1450
	1    0    0    -1  
$EndComp
Wire Wire Line
	5000 1500 4800 1500
Wire Wire Line
	5000 1400 4700 1400
Wire Wire Line
	5000 1300 4600 1300
Wire Wire Line
	5000 1600 4500 1600
Wire Wire Line
	4600 1000 4700 1000
Wire Wire Line
	4700 1000 4700 1100
Wire Wire Line
	4700 1000 4800 1000
Wire Wire Line
	4800 1000 4800 1200
Connection ~ 4700 1000
Wire Wire Line
	4600 1000 4500 1000
Wire Wire Line
	4500 1000 4500 1300
Connection ~ 4600 1000
Connection ~ 4500 1600
Text Notes 4800 2050 1    50   ~ 0
ENPort1\nOVRP1\nOVRP2\nENPort2
Text Notes 4950 1750 0    50   ~ 0
dual power switch
Text Notes 5350 950  0    50   ~ 0
Or Texas Instruments TPS2044, TPS2054QUAD POWER-DISTRIBUTION SWITCHES
Text Notes 3150 1400 0    50   ~ 0
FLGA - to OVERCURRENT1\nFLGB - to OVERCURRENT2\nCTLA, CTLB - high = on\nswitch to ground disables the USB port
$Comp
L Switch:SW_DIP_x01 SW1
U 1 1
P 4200 1600
F 0 "SW1" H 4200 1550 50  0000 C CNN
F 1 "SW_DIP_x01" H 4200 1776 50  0000 C CNN
F 2 "Button_Switch_THT:SW_DIP_SPSTx01_Slide_9.78x4.72mm_W7.62mm_P2.54mm" H 4200 1600 50  0001 C CNN
F 3 "~" H 4200 1600 50  0001 C CNN
	1    4200 1600
	1    0    0    -1  
$EndComp
$Comp
L Switch:SW_DIP_x01 SW2
U 1 1
P 4200 1900
F 0 "SW2" H 4200 1850 50  0000 C CNN
F 1 "SW_DIP_x01" H 4200 2076 50  0000 C CNN
F 2 "Button_Switch_THT:SW_DIP_SPSTx01_Slide_9.78x4.72mm_W7.62mm_P2.54mm" H 4200 1900 50  0001 C CNN
F 3 "~" H 4200 1900 50  0001 C CNN
	1    4200 1900
	1    0    0    -1  
$EndComp
Wire Wire Line
	3900 1600 3900 1900
$Comp
L power:GND #PWR011
U 1 1
P 3900 1900
F 0 "#PWR011" H 3900 1650 50  0001 C CNN
F 1 "GND" H 3905 1727 50  0000 C CNN
F 2 "" H 3900 1900 50  0001 C CNN
F 3 "" H 3900 1900 50  0001 C CNN
	1    3900 1900
	1    0    0    -1  
$EndComp
Connection ~ 3900 1900
Text Notes 3400 6550 0    50   ~ 0
GL850G embeds an 8-bit RISC processor to manipulate the control/status registers and\n respond to the requests from USB host. \nFirmware of GL850G will control its general purpose I/O (GPIO) to access the external \nEEPROM and then respond to the host the customized PID and VID configured in the external EEPROM. \nDefault settings in the internal mask ROM is responded to the host without having external \nEEPROM. \nThe more complicated settings such as PID, VID, and number of downstream ports settings \nare easily achieved by programming the external EEPROM.
Wire Wire Line
	4150 2850 5900 2850
Wire Wire Line
	5900 1000 5900 1350
Connection ~ 4500 1000
$Comp
L Interface_USB:AIC1526-0 U4
U 1 1
P 7800 1450
F 0 "U4" H 7800 1825 50  0000 C CNN
F 1 "AIC1526-0" H 7800 1734 50  0000 C CNN
F 2 "Package_SO:SOP-8_3.9x4.9mm_P1.27mm" H 7800 1450 50  0001 C CNN
F 3 "" H 7800 1450 50  0001 C CNN
	1    7800 1450
	1    0    0    -1  
$EndComp
$Comp
L Device:C_Small C25
U 1 1
P 8350 1450
F 0 "C25" H 8442 1496 50  0000 L CNN
F 1 "100n" H 8442 1405 50  0000 L CNN
F 2 "Capacitor_SMD:C_1206_3216Metric" H 8350 1450 50  0001 C CNN
F 3 "~" H 8350 1450 50  0001 C CNN
	1    8350 1450
	1    0    0    -1  
$EndComp
Wire Wire Line
	8200 1400 8250 1400
Wire Wire Line
	8250 1400 8250 1350
Wire Wire Line
	8250 1350 8350 1350
Wire Wire Line
	8250 1500 8250 1550
Wire Wire Line
	8250 1550 8350 1550
Wire Wire Line
	8200 1500 8250 1500
Connection ~ 8350 1350
$Comp
L power:GND #PWR014
U 1 1
P 8350 1650
F 0 "#PWR014" H 8350 1400 50  0001 C CNN
F 1 "GND" H 8355 1477 50  0000 C CNN
F 2 "" H 8350 1650 50  0001 C CNN
F 3 "" H 8350 1650 50  0001 C CNN
	1    8350 1650
	1    0    0    -1  
$EndComp
Connection ~ 8350 1550
Wire Wire Line
	8350 1650 8350 1550
$Comp
L Device:R R18
U 1 1
P 7250 1350
F 0 "R18" H 7320 1396 50  0000 L CNN
F 1 "10K" V 7250 1300 50  0000 L CNN
F 2 "Resistor_SMD:R_1206_3216Metric" V 7180 1350 50  0001 C CNN
F 3 "~" H 7250 1350 50  0001 C CNN
	1    7250 1350
	1    0    0    -1  
$EndComp
$Comp
L Device:R R17
U 1 1
P 7150 1250
F 0 "R17" H 7220 1296 50  0000 L CNN
F 1 "10K" V 7150 1200 50  0000 L CNN
F 2 "Resistor_SMD:R_1206_3216Metric" V 7080 1250 50  0001 C CNN
F 3 "~" H 7150 1250 50  0001 C CNN
	1    7150 1250
	1    0    0    -1  
$EndComp
$Comp
L Device:R R16
U 1 1
P 7050 1150
F 0 "R16" H 7120 1196 50  0000 L CNN
F 1 "100K" V 7050 1100 50  0000 L CNN
F 2 "Resistor_SMD:R_1206_3216Metric" V 6980 1150 50  0001 C CNN
F 3 "~" H 7050 1150 50  0001 C CNN
	1    7050 1150
	1    0    0    -1  
$EndComp
$Comp
L Device:R R15
U 1 1
P 6950 1450
F 0 "R15" H 7020 1496 50  0000 L CNN
F 1 "100K" V 6950 1400 50  0000 L CNN
F 2 "Resistor_SMD:R_1206_3216Metric" V 6880 1450 50  0001 C CNN
F 3 "~" H 6950 1450 50  0001 C CNN
	1    6950 1450
	1    0    0    -1  
$EndComp
Wire Wire Line
	7400 1500 7250 1500
Wire Wire Line
	7400 1400 7150 1400
Wire Wire Line
	7400 1300 7050 1300
Wire Wire Line
	7400 1600 6950 1600
Wire Wire Line
	7050 1000 7150 1000
Wire Wire Line
	7150 1000 7150 1100
Wire Wire Line
	7150 1000 7250 1000
Wire Wire Line
	7250 1000 7250 1200
Connection ~ 7150 1000
Wire Wire Line
	7050 1000 6950 1000
Wire Wire Line
	6950 1000 6950 1300
Connection ~ 7050 1000
Connection ~ 6950 1600
Text Notes 7250 2050 1    50   ~ 0
ENPort1\nOVRP1\nOVRP2\nENPort2
Text Notes 7400 1750 0    50   ~ 0
dual power switch
$Comp
L Switch:SW_DIP_x01 SW3
U 1 1
P 6650 1900
F 0 "SW3" H 6650 1850 50  0000 C CNN
F 1 "SW_DIP_x01" H 6650 2076 50  0000 C CNN
F 2 "Button_Switch_THT:SW_DIP_SPSTx01_Slide_9.78x4.72mm_W7.62mm_P2.54mm" H 6650 1900 50  0001 C CNN
F 3 "~" H 6650 1900 50  0001 C CNN
	1    6650 1900
	1    0    0    -1  
$EndComp
$Comp
L Switch:SW_DIP_x01 SW4
U 1 1
P 6650 1600
F 0 "SW4" H 6650 1550 50  0000 C CNN
F 1 "SW_DIP_x01" H 6650 1776 50  0000 C CNN
F 2 "Button_Switch_THT:SW_DIP_SPSTx01_Slide_9.78x4.72mm_W7.62mm_P2.54mm" H 6650 1600 50  0001 C CNN
F 3 "~" H 6650 1600 50  0001 C CNN
	1    6650 1600
	1    0    0    -1  
$EndComp
Wire Wire Line
	6350 1600 6350 1900
$Comp
L power:GND #PWR013
U 1 1
P 6350 1900
F 0 "#PWR013" H 6350 1650 50  0001 C CNN
F 1 "GND" H 6355 1727 50  0000 C CNN
F 2 "" H 6350 1900 50  0001 C CNN
F 3 "" H 6350 1900 50  0001 C CNN
	1    6350 1900
	1    0    0    -1  
$EndComp
Connection ~ 6350 1900
Wire Wire Line
	7250 1000 8350 1000
Wire Wire Line
	8350 1000 8350 1350
Connection ~ 7250 1000
Wire Wire Line
	6950 1000 5900 1000
Connection ~ 6950 1000
Wire Wire Line
	4800 1000 5900 1000
Connection ~ 4800 1000
Connection ~ 5900 1000
Wire Wire Line
	6850 2300 6850 2200
Wire Wire Line
	6850 2200 6200 2200
Connection ~ 6850 2300
Wire Wire Line
	6050 2100 7100 2100
Wire Wire Line
	7100 2100 7100 2300
Connection ~ 7100 2300
Wire Wire Line
	8200 1600 8250 1600
Wire Wire Line
	8250 1600 8250 2300
Connection ~ 8250 2300
Wire Wire Line
	8200 1300 8500 1300
Wire Wire Line
	8500 1300 8500 2300
Connection ~ 8500 2300
Wire Wire Line
	6100 2800 6000 2800
Connection ~ 6100 2800
Connection ~ 6000 2800
Wire Wire Line
	6000 2800 6000 2700
Connection ~ 4650 4400
Wire Wire Line
	4050 2450 4050 3600
Connection ~ 4250 3600
Wire Wire Line
	4250 3600 4150 3600
Wire Wire Line
	4400 2950 4400 3000
Wire Wire Line
	4250 3000 4400 3000
Connection ~ 4400 3000
Wire Wire Line
	4400 3200 4400 3300
Wire Wire Line
	4250 3300 4400 3300
Connection ~ 4250 3300
Connection ~ 4400 3300
Wire Wire Line
	4400 3300 4400 3400
Wire Wire Line
	4400 3300 4550 3300
Wire Wire Line
	4700 3300 4700 3200
Connection ~ 4700 3300
Wire Wire Line
	4550 3200 4550 3300
Connection ~ 4550 3300
Wire Wire Line
	4550 3300 4700 3300
Wire Wire Line
	4400 3000 4550 3000
Connection ~ 4550 3000
Connection ~ 5700 2700
Connection ~ 4400 2450
Wire Wire Line
	4400 2450 5800 2450
Wire Wire Line
	5800 2450 5800 2700
Wire Wire Line
	3950 3900 3950 4400
Wire Wire Line
	2850 3600 2550 3600
Wire Wire Line
	7500 4700 7650 4700
Wire Wire Line
	7400 5200 8500 5200
Wire Wire Line
	8900 5200 9050 5200
Wire Wire Line
	7400 4700 7500 4700
Connection ~ 7400 4700
Connection ~ 7500 4700
Wire Wire Line
	8800 5200 8900 5200
Connection ~ 8800 5200
Connection ~ 8900 5200
Wire Wire Line
	4500 1900 4600 1900
Wire Wire Line
	4600 1900 4600 1300
Connection ~ 4600 1300
Wire Wire Line
	7050 1300 7050 1900
Wire Wire Line
	7050 1900 6950 1900
Connection ~ 7050 1300
Wire Wire Line
	2300 4700 3000 4700
Wire Wire Line
	2300 4800 2850 4800
Wire Wire Line
	3000 5200 3000 4700
Connection ~ 3000 4700
Wire Wire Line
	3000 4700 4800 4700
Wire Wire Line
	2850 5100 2850 4800
Connection ~ 2850 4800
Wire Wire Line
	2850 4800 4800 4800
Wire Wire Line
	6650 4800 6650 4300
Wire Wire Line
	6650 4300 7100 4300
Wire Wire Line
	6400 4900 6700 4900
Wire Wire Line
	6700 4900 6700 4400
Wire Wire Line
	6700 4400 7100 4400
Wire Wire Line
	6800 4800 8500 4800
Wire Wire Line
	6750 4900 8500 4900
Wire Wire Line
	6400 4800 6650 4800
Wire Wire Line
	6750 4000 6400 4000
Wire Wire Line
	6750 4000 6750 4900
Wire Wire Line
	6800 3900 6400 3900
Wire Wire Line
	6800 3900 6800 4800
Wire Wire Line
	8500 3900 6900 3900
Wire Wire Line
	6900 3900 6900 4150
Wire Wire Line
	6900 4150 6500 4150
Wire Wire Line
	6500 4150 6500 4300
Wire Wire Line
	6500 4300 6400 4300
$Comp
L MCU_Cypress:GL850G-28pin U1
U 1 1
P 5600 4150
F 0 "U1" H 5600 3061 50  0000 C CNN
F 1 "GL850G-28pin" H 5650 4350 50  0000 C CNN
F 2 "Package_SO:SSOP-28_5.3x10.2mm_P0.65mm" H 5100 3650 50  0001 C CNN
F 3 "" H 5600 4100 50  0001 C CNN
	1    5600 4150
	1    0    0    -1  
$EndComp
Wire Wire Line
	6400 4400 6550 4400
Wire Wire Line
	6550 4400 6550 4200
Wire Wire Line
	6550 4200 6950 4200
Wire Wire Line
	6950 4200 6950 3950
Wire Wire Line
	6950 3950 8500 3950
Wire Wire Line
	8500 3950 8500 4000
Wire Wire Line
	5800 1600 6050 1600
Wire Wire Line
	6050 1600 6050 2100
Wire Wire Line
	6200 1300 6200 2200
Wire Wire Line
	5800 1300 6200 1300
Connection ~ 8500 4800
Connection ~ 8500 4900
Wire Wire Line
	8500 4700 8500 4600
Connection ~ 8500 4600
Wire Wire Line
	8500 5000 8500 5200
Connection ~ 8500 5200
Wire Wire Line
	8500 5200 8800 5200
Connection ~ 8500 3900
Connection ~ 8500 4000
Wire Wire Line
	8500 3800 8500 3700
Connection ~ 8500 3700
Wire Wire Line
	8500 4100 8500 4300
Wire Wire Line
	8500 4300 8800 4300
Connection ~ 8800 4300
Connection ~ 7100 3400
Connection ~ 7100 3500
Wire Wire Line
	7100 3300 7100 3200
Connection ~ 7100 3200
Wire Wire Line
	7100 3600 7100 3800
Wire Wire Line
	7100 3800 7400 3800
Connection ~ 7400 3800
Connection ~ 7100 4300
Connection ~ 7100 4400
Wire Wire Line
	7100 4200 7100 4100
Connection ~ 7100 4100
Wire Wire Line
	7100 4500 7100 4700
Wire Wire Line
	7100 4700 7400 4700
Wire Wire Line
	2550 3550 2550 3600
Connection ~ 2550 3600
Wire Wire Line
	2550 3600 2400 3600
Wire Wire Line
	4650 4400 4800 4400
$Comp
L Connector:USB_01x04 J10
U 1 1
P 8300 3900
F 0 "J10" H 8192 4185 50  0000 C CNN
F 1 "USB_01x04" H 8192 4094 50  0000 C CNN
F 2 "Connector_PinSocket_2.54mm:PinSocket_1x04_P2.54mm_Horizontal" H 8300 3900 50  0001 C CNN
F 3 "~" H 8300 3900 50  0001 C CNN
	1    8300 3900
	-1   0    0    -1  
$EndComp
$Comp
L Connector:USB_01x04 J11
U 1 1
P 8300 4800
F 0 "J11" H 8192 5085 50  0000 C CNN
F 1 "USB_01x04" H 8192 4994 50  0000 C CNN
F 2 "Connector_PinSocket_2.54mm:PinSocket_1x04_P2.54mm_Horizontal" H 8300 4800 50  0001 C CNN
F 3 "~" H 8300 4800 50  0001 C CNN
	1    8300 4800
	-1   0    0    -1  
$EndComp
$Comp
L Connector:USB_01x04 J9
U 1 1
P 6900 4300
F 0 "J9" H 6792 4585 50  0000 C CNN
F 1 "USB_01x04" H 6792 4494 50  0000 C CNN
F 2 "Connector_PinSocket_2.54mm:PinSocket_1x04_P2.54mm_Horizontal" H 6900 4300 50  0001 C CNN
F 3 "~" H 6900 4300 50  0001 C CNN
	1    6900 4300
	-1   0    0    -1  
$EndComp
$Comp
L Connector:USB_01x04 J8
U 1 1
P 6900 3400
F 0 "J8" H 6792 3685 50  0000 C CNN
F 1 "USB_01x04" H 6792 3594 50  0000 C CNN
F 2 "Connector_PinSocket_2.54mm:PinSocket_1x04_P2.54mm_Horizontal" H 6900 3400 50  0001 C CNN
F 3 "~" H 6900 3400 50  0001 C CNN
	1    6900 3400
	-1   0    0    -1  
$EndComp
Wire Wire Line
	3700 3600 3700 5000
Connection ~ 3700 3600
Wire Wire Line
	3700 3600 3850 3600
Connection ~ 3700 5000
Wire Wire Line
	3700 5000 3900 5000
Wire Wire Line
	2850 1000 4500 1000
Wire Wire Line
	2850 1000 2850 3400
$Comp
L Connector:Conn_01x04_Male J7
U 1 1
P 4300 4650
F 0 "J7" V 4454 4362 50  0000 R CNN
F 1 "Conn_01x04_Male" V 4363 4362 50  0000 R CNN
F 2 "Connector_PinHeader_2.54mm:PinHeader_1x04_P2.54mm_Horizontal" H 4300 4650 50  0001 C CNN
F 3 "~" H 4300 4650 50  0001 C CNN
	1    4300 4650
	0    -1   -1   0   
$EndComp
Wire Wire Line
	3950 4400 4500 4400
Wire Wire Line
	4500 4450 4500 4400
Connection ~ 4500 4400
Wire Wire Line
	4500 4400 4650 4400
Wire Wire Line
	4200 4450 3350 4450
Connection ~ 3350 4450
Wire Wire Line
	3350 4450 3350 4250
Wire Wire Line
	4300 4450 4300 3700
Wire Wire Line
	4300 3700 4800 3700
Wire Wire Line
	4300 5300 4600 5300
Wire Wire Line
	4600 5300 4600 4200
Wire Wire Line
	4600 4200 4400 4200
Wire Wire Line
	4400 4200 4400 4450
$EndSCHEMATC
